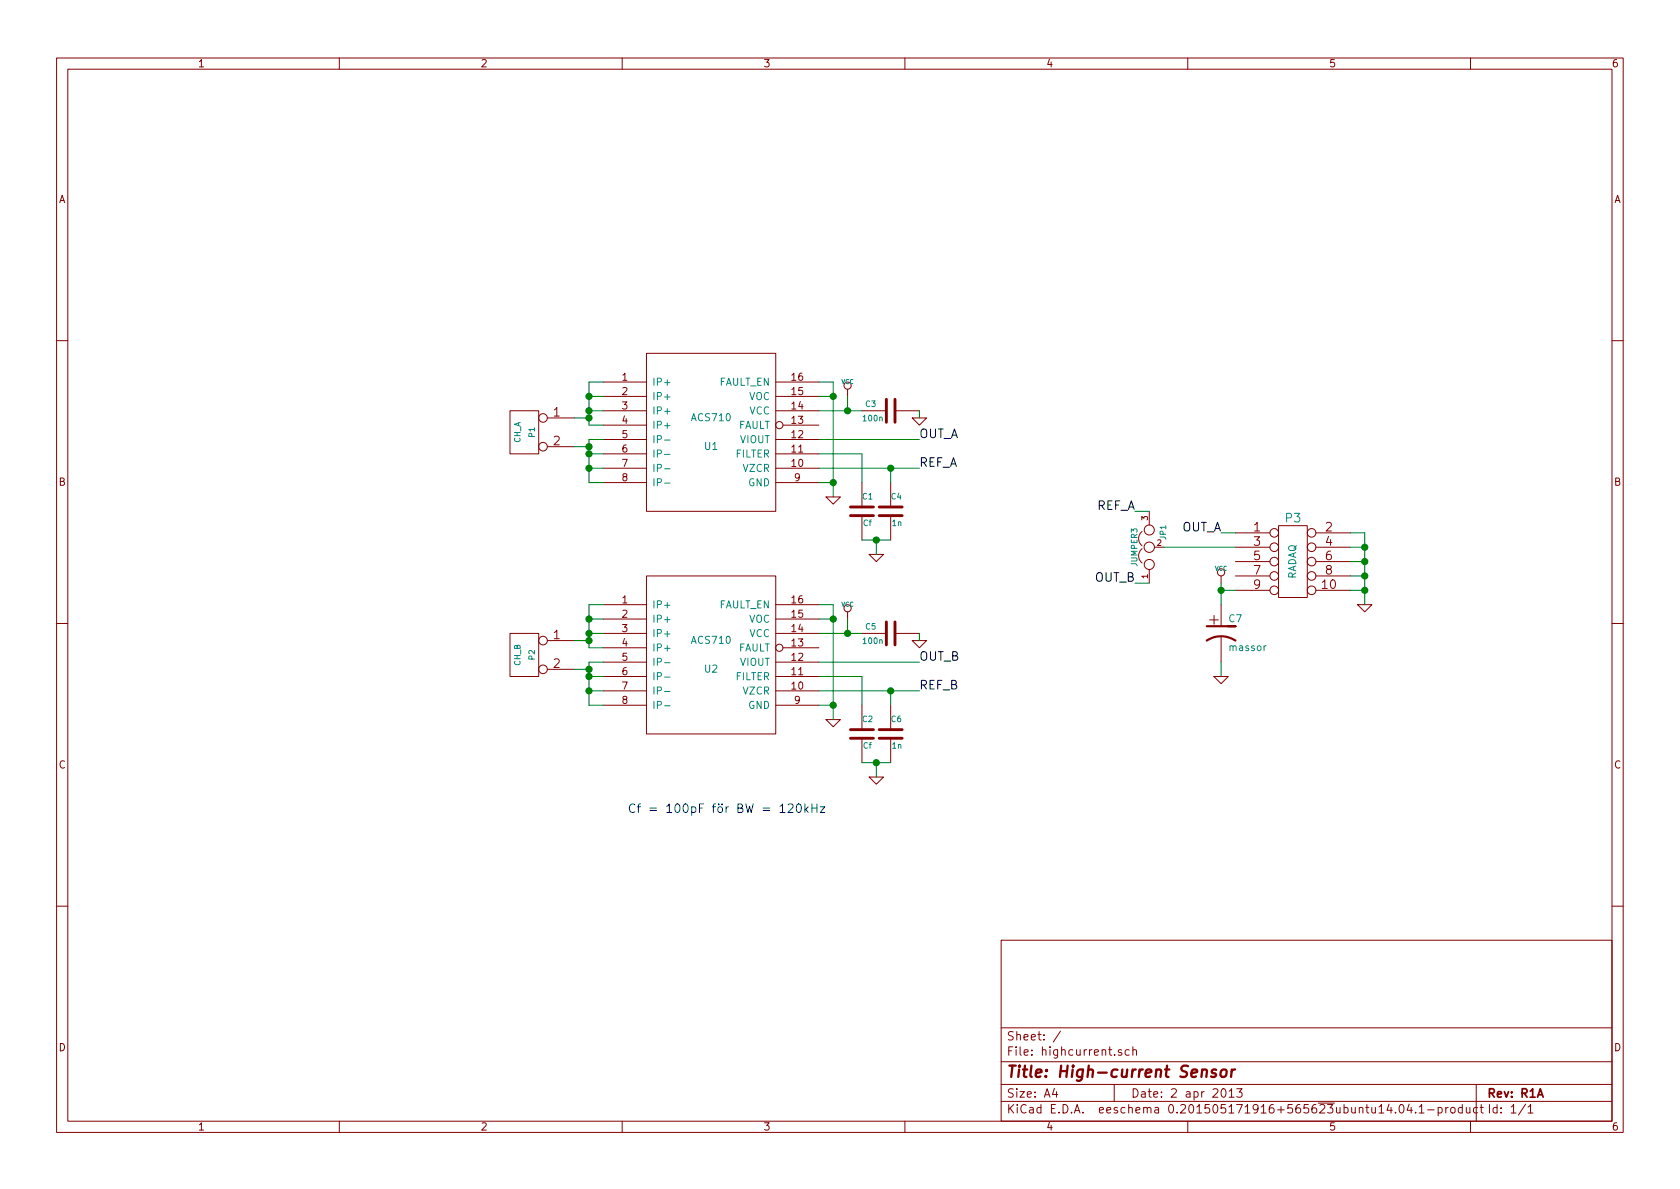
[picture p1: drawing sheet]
EESchema Schematic File Version 2  date Tue 02 Apr 2013 05:46:27 PM CEST
LIBS:power
LIBS:device
LIBS:transistors
LIBS:conn
LIBS:linear
LIBS:regul
LIBS:74xx
LIBS:cmos4000
LIBS:adc-dac
LIBS:memory
LIBS:xilinx
LIBS:special
LIBS:microcontrollers
LIBS:dsp
LIBS:microchip
LIBS:analog_switches
LIBS:motorola
LIBS:texas
LIBS:intel
LIBS:audio
LIBS:interface
LIBS:digital-audio
LIBS:philips
LIBS:display
LIBS:cypress
LIBS:siliconi
LIBS:opto
LIBS:atmel
LIBS:contrib
LIBS:valves
LIBS:acs710
EELAYER 27 0
EELAYER END
$Descr A4 11693 8268
encoding utf-8
Sheet 1 1
Title "High-current Sensor"
Date "2 apr 2013"
Rev "R1A"
Comp ""
Comment1 ""
Comment2 ""
Comment3 ""
Comment4 ""
$EndDescr
$Comp
L ACS710 U2
U 1 1
P 4950 4550
F 0 "U2" H 4950 4450 50  0000 C CNN
F 1 "ACS710" H 4950 4650 50  0000 C CNN
F 2 "MODULE" H 4950 4550 50  0001 C CNN
F 3 "DOCUMENTATION" H 4950 4550 50  0001 C CNN
	1    4950 4550
	1    0    0    -1  
$EndComp
$Comp
L ACS710 U1
U 1 1
P 4950 3000
F 0 "U1" H 4950 2900 50  0000 C CNN
F 1 "ACS710" H 4950 3100 50  0000 C CNN
F 2 "MODULE" H 4950 3000 50  0001 C CNN
F 3 "DOCUMENTATION" H 4950 3000 50  0001 C CNN
	1    4950 3000
	1    0    0    -1  
$EndComp
Wire Wire Line
	4200 2650 4100 2650
Wire Wire Line
	4100 2650 4100 2950
Wire Wire Line
	4100 2950 4200 2950
Wire Wire Line
	4200 2850 4100 2850
Connection ~ 4100 2850
Wire Wire Line
	4100 2750 4200 2750
Connection ~ 4100 2750
Wire Wire Line
	4200 3050 4100 3050
Wire Wire Line
	4100 3050 4100 3350
Wire Wire Line
	4100 3350 4200 3350
Wire Wire Line
	4200 3250 4100 3250
Connection ~ 4100 3250
Wire Wire Line
	4200 3150 4100 3150
Connection ~ 4100 3150
Wire Wire Line
	4200 4200 4100 4200
Wire Wire Line
	4100 4200 4100 4500
Wire Wire Line
	4100 4500 4200 4500
Wire Wire Line
	4200 4400 4100 4400
Connection ~ 4100 4400
Wire Wire Line
	4100 4300 4200 4300
Connection ~ 4100 4300
Wire Wire Line
	4200 4600 4100 4600
Wire Wire Line
	4100 4600 4100 4900
Wire Wire Line
	4100 4900 4200 4900
Wire Wire Line
	4200 4800 4100 4800
Connection ~ 4100 4800
Wire Wire Line
	4100 4700 4200 4700
Connection ~ 4100 4700
$Comp
L CONN_2 P1
U 1 1
P 3650 3000
F 0 "P1" V 3600 3000 40  0000 C CNN
F 1 "CH_A" V 3700 3000 40  0000 C CNN
F 2 "" H 3650 3000 60  0000 C CNN
F 3 "" H 3650 3000 60  0000 C CNN
	1    3650 3000
	-1   0    0    -1  
$EndComp
$Comp
L CONN_2 P2
U 1 1
P 3650 4550
F 0 "P2" V 3600 4550 40  0000 C CNN
F 1 "CH_B" V 3700 4550 40  0000 C CNN
F 2 "" H 3650 4550 60  0000 C CNN
F 3 "" H 3650 4550 60  0000 C CNN
	1    3650 4550
	-1   0    0    -1  
$EndComp
Wire Wire Line
	4000 4450 4100 4450
Connection ~ 4100 4450
Wire Wire Line
	4100 4650 4000 4650
Connection ~ 4100 4650
Wire Wire Line
	4000 2900 4100 2900
Connection ~ 4100 2900
Wire Wire Line
	4100 3100 4000 3100
Connection ~ 4100 3100
$Comp
L GND #PWR01
U 1 1
P 6100 3850
F 0 "#PWR01" H 6100 3850 30  0001 C CNN
F 1 "GND" H 6100 3780 30  0001 C CNN
F 2 "" H 6100 3850 60  0000 C CNN
F 3 "" H 6100 3850 60  0000 C CNN
	1    6100 3850
	1    0    0    -1  
$EndComp
$Comp
L GND #PWR02
U 1 1
P 5800 5000
F 0 "#PWR02" H 5800 5000 30  0001 C CNN
F 1 "GND" H 5800 4930 30  0001 C CNN
F 2 "" H 5800 5000 60  0000 C CNN
F 3 "" H 5800 5000 60  0000 C CNN
	1    5800 5000
	1    0    0    -1  
$EndComp
Wire Wire Line
	5800 4200 5800 5000
Wire Wire Line
	5700 4900 5800 4900
Wire Wire Line
	5800 2650 5800 3450
Wire Wire Line
	5800 3350 5700 3350
Wire Wire Line
	5700 2650 5800 2650
Connection ~ 5800 3350
Wire Wire Line
	5700 4200 5800 4200
Connection ~ 5800 4900
Wire Wire Line
	5700 4300 5800 4300
Connection ~ 5800 4300
Wire Wire Line
	5700 2750 5800 2750
Connection ~ 5800 2750
Text Label 6400 3050 0    60   ~ 0
OUT_A
Text Label 6400 3250 0    60   ~ 0
REF_A
Text Label 6400 4600 0    60   ~ 0
OUT_B
Wire Wire Line
	6400 4600 5700 4600
Wire Wire Line
	6400 3050 5700 3050
Wire Wire Line
	5700 3250 6400 3250
$Comp
L C C1
U 1 1
P 6000 3550
F 0 "C1" H 6000 3650 40  0000 L CNN
F 1 "Cf" H 6006 3465 40  0000 L CNN
F 2 "~" H 6038 3400 30  0000 C CNN
F 3 "~" H 6000 3550 60  0000 C CNN
	1    6000 3550
	1    0    0    -1  
$EndComp
$Comp
L C C4
U 1 1
P 6200 3550
F 0 "C4" H 6200 3650 40  0000 L CNN
F 1 "1n" H 6206 3465 40  0000 L CNN
F 2 "~" H 6238 3400 30  0000 C CNN
F 3 "~" H 6200 3550 60  0000 C CNN
	1    6200 3550
	1    0    0    -1  
$EndComp
Wire Wire Line
	6000 3350 6000 3150
Wire Wire Line
	6000 3150 5700 3150
Wire Wire Line
	6200 3350 6200 3250
Connection ~ 6200 3250
Wire Wire Line
	6000 3750 6200 3750
Wire Wire Line
	6100 3850 6100 3750
Connection ~ 6100 3750
$Comp
L GND #PWR03
U 1 1
P 5800 3450
F 0 "#PWR03" H 5800 3450 30  0001 C CNN
F 1 "GND" H 5800 3380 30  0001 C CNN
F 2 "" H 5800 3450 60  0000 C CNN
F 3 "" H 5800 3450 60  0000 C CNN
	1    5800 3450
	1    0    0    -1  
$EndComp
$Comp
L C C2
U 1 1
P 6000 5100
F 0 "C2" H 6000 5200 40  0000 L CNN
F 1 "Cf" H 6006 5015 40  0000 L CNN
F 2 "~" H 6038 4950 30  0000 C CNN
F 3 "~" H 6000 5100 60  0000 C CNN
	1    6000 5100
	1    0    0    -1  
$EndComp
$Comp
L C C6
U 1 1
P 6200 5100
F 0 "C6" H 6200 5200 40  0000 L CNN
F 1 "1n" H 6206 5015 40  0000 L CNN
F 2 "~" H 6238 4950 30  0000 C CNN
F 3 "~" H 6200 5100 60  0000 C CNN
	1    6200 5100
	1    0    0    -1  
$EndComp
Wire Wire Line
	5700 4800 6400 4800
Text Label 6400 4800 0    60   ~ 0
REF_B
Wire Wire Line
	6000 5300 6200 5300
$Comp
L GND #PWR04
U 1 1
P 6100 5400
F 0 "#PWR04" H 6100 5400 30  0001 C CNN
F 1 "GND" H 6100 5330 30  0001 C CNN
F 2 "" H 6100 5400 60  0000 C CNN
F 3 "" H 6100 5400 60  0000 C CNN
	1    6100 5400
	1    0    0    -1  
$EndComp
Wire Wire Line
	6100 5400 6100 5300
Connection ~ 6100 5300
$Comp
L VCC #PWR05
U 1 1
P 5900 4300
F 0 "#PWR05" H 5900 4400 30  0001 C CNN
F 1 "VCC" H 5900 4400 30  0000 C CNN
F 2 "" H 5900 4300 60  0000 C CNN
F 3 "" H 5900 4300 60  0000 C CNN
	1    5900 4300
	1    0    0    -1  
$EndComp
Wire Wire Line
	5900 4300 5900 4400
Wire Wire Line
	5700 4400 6000 4400
$Comp
L VCC #PWR06
U 1 1
P 5900 2750
F 0 "#PWR06" H 5900 2850 30  0001 C CNN
F 1 "VCC" H 5900 2850 30  0000 C CNN
F 2 "" H 5900 2750 60  0000 C CNN
F 3 "" H 5900 2750 60  0000 C CNN
	1    5900 2750
	1    0    0    -1  
$EndComp
Wire Wire Line
	5900 2750 5900 2850
Wire Wire Line
	5700 2850 6000 2850
$Comp
L C C3
U 1 1
P 6200 2850
F 0 "C3" V 6250 2950 40  0000 L CNN
F 1 "100n" V 6150 2900 40  0000 L CNN
F 2 "~" H 6238 2700 30  0000 C CNN
F 3 "~" H 6200 2850 60  0000 C CNN
	1    6200 2850
	0    -1   -1   0   
$EndComp
$Comp
L C C5
U 1 1
P 6200 4400
F 0 "C5" V 6250 4500 40  0000 L CNN
F 1 "100n" V 6150 4450 40  0000 L CNN
F 2 "~" H 6238 4250 30  0000 C CNN
F 3 "~" H 6200 4400 60  0000 C CNN
	1    6200 4400
	0    -1   -1   0   
$EndComp
Connection ~ 5900 4400
Connection ~ 5900 2850
$Comp
L GND #PWR07
U 1 1
P 6400 2900
F 0 "#PWR07" H 6400 2900 30  0001 C CNN
F 1 "GND" H 6400 2830 30  0001 C CNN
F 2 "" H 6400 2900 60  0000 C CNN
F 3 "" H 6400 2900 60  0000 C CNN
	1    6400 2900
	1    0    0    -1  
$EndComp
$Comp
L GND #PWR08
U 1 1
P 6400 4450
F 0 "#PWR08" H 6400 4450 30  0001 C CNN
F 1 "GND" H 6400 4380 30  0001 C CNN
F 2 "" H 6400 4450 60  0000 C CNN
F 3 "" H 6400 4450 60  0000 C CNN
	1    6400 4450
	1    0    0    -1  
$EndComp
Wire Wire Line
	6400 4450 6400 4400
Wire Wire Line
	6400 2900 6400 2850
$Comp
L CONN_5X2 P3
U 1 1
P 9000 3900
F 0 "P3" H 9000 4200 60  0000 C CNN
F 1 "RADAQ" V 9000 3900 50  0000 C CNN
F 2 "" H 9000 3900 60  0000 C CNN
F 3 "" H 9000 3900 60  0000 C CNN
	1    9000 3900
	1    0    0    -1  
$EndComp
$Comp
L GND #PWR09
U 1 1
P 9500 4200
F 0 "#PWR09" H 9500 4200 30  0001 C CNN
F 1 "GND" H 9500 4130 30  0001 C CNN
F 2 "" H 9500 4200 60  0000 C CNN
F 3 "" H 9500 4200 60  0000 C CNN
	1    9500 4200
	1    0    0    -1  
$EndComp
Wire Wire Line
	9500 3700 9500 4200
Wire Wire Line
	9500 3700 9400 3700
Wire Wire Line
	9400 4100 9500 4100
Connection ~ 9500 4100
Wire Wire Line
	9500 4000 9400 4000
Connection ~ 9500 4000
Wire Wire Line
	9400 3900 9500 3900
Connection ~ 9500 3900
Wire Wire Line
	9500 3800 9400 3800
Connection ~ 9500 3800
Text Label 8500 3700 2    60   ~ 0
OUT_A
Wire Wire Line
	8500 3700 8600 3700
$Comp
L JUMPER3 JP1
U 1 1
P 8000 3800
F 0 "JP1" H 8050 3700 40  0000 L CNN
F 1 "JUMPER3" H 8000 3900 40  0000 C CNN
F 2 "~" H 8000 3800 60  0000 C CNN
F 3 "~" H 8000 3800 60  0000 C CNN
	1    8000 3800
	0    -1   -1   0   
$EndComp
Wire Wire Line
	8100 3800 8600 3800
Text Label 7900 3550 2    60   ~ 0
REF_A
Text Label 7900 4050 2    60   ~ 0
OUT_B
Wire Wire Line
	7900 4050 8000 4050
Wire Wire Line
	8000 3550 7900 3550
$Comp
L VCC #PWR010
U 1 1
P 8500 4050
F 0 "#PWR010" H 8500 4150 30  0001 C CNN
F 1 "VCC" H 8500 4150 30  0000 C CNN
F 2 "" H 8500 4050 60  0000 C CNN
F 3 "" H 8500 4050 60  0000 C CNN
	1    8500 4050
	1    0    0    -1  
$EndComp
Wire Wire Line
	8500 4050 8500 4200
Wire Wire Line
	8500 4100 8600 4100
$Comp
L CP1 C7
U 1 1
P 8500 4400
F 0 "C7" H 8550 4500 50  0000 L CNN
F 1 "massor" H 8550 4300 50  0000 L CNN
F 2 "~" H 8500 4400 60  0000 C CNN
F 3 "~" H 8500 4400 60  0000 C CNN
	1    8500 4400
	1    0    0    -1  
$EndComp
$Comp
L GND #PWR011
U 1 1
P 8500 4700
F 0 "#PWR011" H 8500 4700 30  0001 C CNN
F 1 "GND" H 8500 4630 30  0001 C CNN
F 2 "" H 8500 4700 60  0000 C CNN
F 3 "" H 8500 4700 60  0000 C CNN
	1    8500 4700
	1    0    0    -1  
$EndComp
Connection ~ 8500 4100
Wire Wire Line
	8500 4600 8500 4700
Text Notes 5750 5650 2    60   ~ 0
Cf = 100pF för BW = 120kHz
Wire Wire Line
	5700 4700 6000 4700
Wire Wire Line
	6000 4700 6000 4900
Wire Wire Line
	6200 4800 6200 4900
Connection ~ 6200 4800
$EndSCHEMATC
